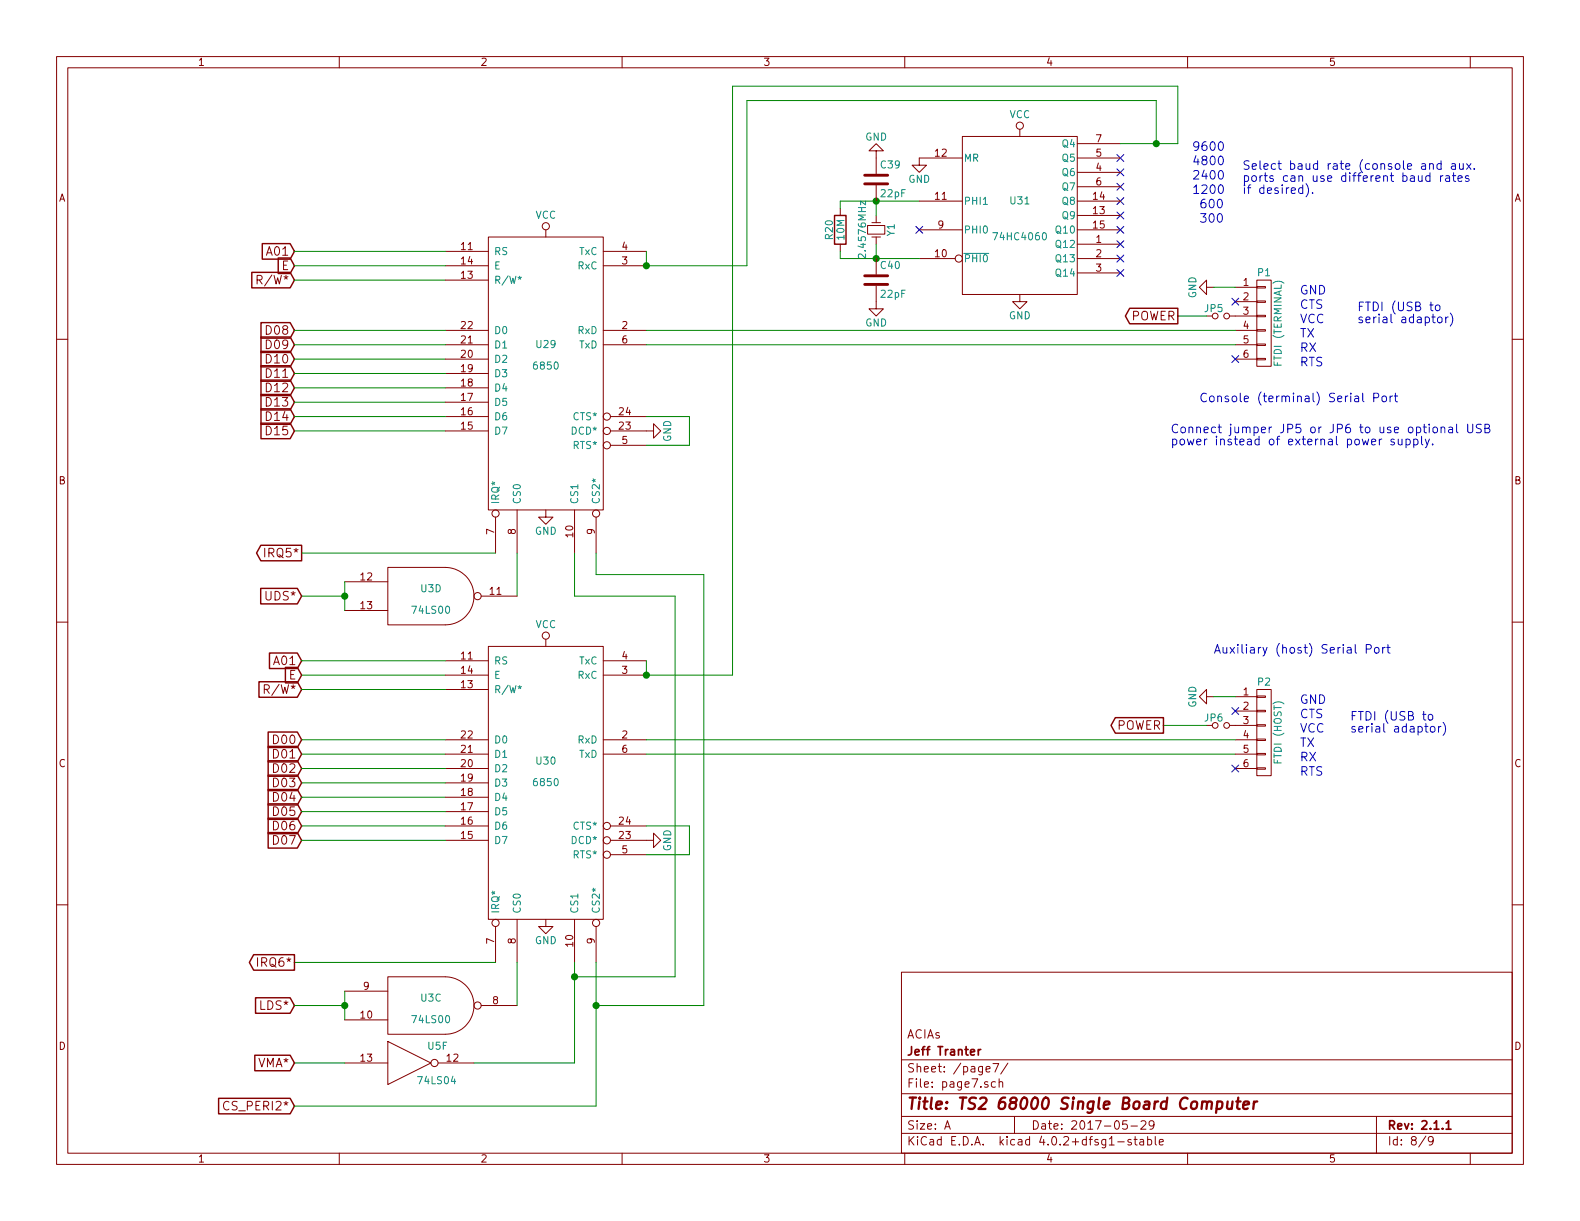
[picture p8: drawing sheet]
EESchema Schematic File Version 2
LIBS:power
LIBS:device
LIBS:transistors
LIBS:conn
LIBS:linear
LIBS:regul
LIBS:74xx
LIBS:cmos4000
LIBS:adc-dac
LIBS:memory
LIBS:xilinx
LIBS:ts2-cache
EELAYER 25 0
EELAYER END
$Descr A 11000 8500
encoding utf-8
Sheet 8 9
Title "TS2 68000 Single Board Computer"
Date "2017-05-29"
Rev "2.1.1"
Comp "Jeff Tranter"
Comment1 "ACIAs"
Comment2 ""
Comment3 ""
Comment4 ""
$EndDescr
$Comp
L 6850 U29
U 1 1
P 3800 2600
F 0 "U29" H 3800 2800 50  0000 C CNN
F 1 "6850" H 3800 2650 50  0000 C CNN
F 2 "Housings_DIP:DIP-24_W15.24mm" H 3800 2600 50  0001 C CNN
F 3 "" H 3800 2600 50  0000 C CNN
	1    3800 2600
	1    0    0    -1  
$EndComp
$Comp
L 6850 U30
U 1 1
P 3800 5450
F 0 "U30" H 3800 5600 50  0000 C CNN
F 1 "6850" H 3800 5450 50  0000 C CNN
F 2 "Housings_DIP:DIP-24_W15.24mm" H 3800 5450 50  0001 C CNN
F 3 "" H 3800 5450 50  0000 C CNN
	1    3800 5450
	1    0    0    -1  
$EndComp
$Comp
L Crystal_Small Y1
U 1 1
P 6100 1600
F 0 "Y1" H 6100 1700 50  0000 C CNN
F 1 "2.4576MHz" H 6100 1500 50  0000 C CNN
F 2 "Crystals:Crystal_HC49-U_Vertical" H 6100 1600 50  0001 C CNN
F 3 "" H 6100 1600 50  0000 C CNN
	1    6100 1600
	0    1    1    0   
$EndComp
$Comp
L R R20
U 1 1
P 5850 1600
F 0 "R20" V 5930 1600 50  0000 C CNN
F 1 "10M" V 5850 1600 50  0000 C CNN
F 2 "Resistors_ThroughHole:Resistor_Horizontal_RM7mm" V 5780 1600 50  0001 C CNN
F 3 "" H 5850 1600 50  0000 C CNN
	1    5850 1600
	-1   0    0    1   
$EndComp
Text GLabel 2050 1750 0    60   Input ~ 0
A01
Text GLabel 2050 1850 0    60   Input ~ 0
E
Text GLabel 2050 1950 0    60   Input ~ 0
R/W*
Text GLabel 2050 2300 0    60   Input ~ 0
D08
$Comp
L 74LS04 U5
U 6 1
P 2850 7400
F 0 "U5" H 3045 7515 50  0000 C CNN
F 1 "74LS04" H 3040 7275 50  0000 C CNN
F 2 "Housings_DIP:DIP-14_W7.62mm" H 2850 7400 50  0001 C CNN
F 3 "" H 2850 7400 50  0000 C CNN
	6    2850 7400
	1    0    0    -1  
$EndComp
Text GLabel 2050 7000 0    60   Input ~ 0
LDS*
Text GLabel 2050 7400 0    60   Input ~ 0
VMA*
Text GLabel 2050 7700 0    60   Input ~ 0
CS_PERI2*
Text GLabel 2100 4150 0    60   Input ~ 0
UDS*
Text GLabel 2100 4600 0    60   Input ~ 0
A01
Text GLabel 2100 4700 0    60   Input ~ 0
E
Text GLabel 2100 4800 0    60   Input ~ 0
R/W*
Text GLabel 2100 5150 0    60   Input ~ 0
D00
Text GLabel 2100 5250 0    60   Input ~ 0
D01
Text GLabel 2100 5350 0    60   Input ~ 0
D02
Text GLabel 2100 5450 0    60   Input ~ 0
D03
Text GLabel 2100 5550 0    60   Input ~ 0
D04
Text GLabel 2100 5650 0    60   Input ~ 0
D05
Text GLabel 2100 5750 0    60   Input ~ 0
D06
Text GLabel 2100 5850 0    60   Input ~ 0
D07
Text GLabel 2050 2400 0    60   Input ~ 0
D09
Text GLabel 2050 2500 0    60   Input ~ 0
D10
Text GLabel 2050 2600 0    60   Input ~ 0
D11
Text GLabel 2050 2700 0    60   Input ~ 0
D12
Text GLabel 2050 2800 0    60   Input ~ 0
D13
Text GLabel 2050 2900 0    60   Input ~ 0
D14
Text GLabel 2050 3000 0    60   Input ~ 0
D15
$Comp
L VCC #PWR097
U 1 1
P 3800 1650
F 0 "#PWR097" H 3800 1500 50  0001 C CNN
F 1 "VCC" H 3800 1800 50  0000 C CNN
F 2 "" H 3800 1650 50  0000 C CNN
F 3 "" H 3800 1650 50  0000 C CNN
	1    3800 1650
	1    0    0    -1  
$EndComp
$Comp
L GND #PWR098
U 1 1
P 3800 3550
F 0 "#PWR098" H 3800 3300 50  0001 C CNN
F 1 "GND" H 3800 3400 50  0000 C CNN
F 2 "" H 3800 3550 50  0000 C CNN
F 3 "" H 3800 3550 50  0000 C CNN
	1    3800 3550
	1    0    0    -1  
$EndComp
$Comp
L VCC #PWR099
U 1 1
P 3800 4500
F 0 "#PWR099" H 3800 4350 50  0001 C CNN
F 1 "VCC" H 3800 4650 50  0000 C CNN
F 2 "" H 3800 4500 50  0000 C CNN
F 3 "" H 3800 4500 50  0000 C CNN
	1    3800 4500
	1    0    0    -1  
$EndComp
$Comp
L GND #PWR0100
U 1 1
P 3800 6400
F 0 "#PWR0100" H 3800 6150 50  0001 C CNN
F 1 "GND" H 3800 6250 50  0000 C CNN
F 2 "" H 3800 6400 50  0000 C CNN
F 3 "" H 3800 6400 50  0000 C CNN
	1    3800 6400
	1    0    0    -1  
$EndComp
NoConn ~ 7800 1100
NoConn ~ 7800 1200
NoConn ~ 7800 1300
NoConn ~ 7800 1400
NoConn ~ 7800 1500
$Comp
L CONN_01X06 P1
U 1 1
P 8800 2250
F 0 "P1" H 8800 2600 50  0000 C CNN
F 1 "FTDI (TERMINAL)" V 8900 2250 50  0000 C CNN
F 2 "Connect:PINHEAD1-6" H 8800 2250 50  0001 C CNN
F 3 "" H 8800 2250 50  0000 C CNN
	1    8800 2250
	1    0    0    -1  
$EndComp
$Comp
L CONN_01X06 P2
U 1 1
P 8800 5100
F 0 "P2" H 8800 5450 50  0000 C CNN
F 1 "FTDI (HOST)" V 8900 5100 50  0000 C CNN
F 2 "Connect:PINHEAD1-6" H 8800 5100 50  0001 C CNN
F 3 "" H 8800 5100 50  0000 C CNN
	1    8800 5100
	1    0    0    -1  
$EndComp
$Comp
L GND #PWR0101
U 1 1
P 8450 2000
F 0 "#PWR0101" H 8450 1750 50  0001 C CNN
F 1 "GND" H 8450 1850 50  0000 C CNN
F 2 "" H 8450 2000 50  0000 C CNN
F 3 "" H 8450 2000 50  0000 C CNN
	1    8450 2000
	0    1    1    0   
$EndComp
$Comp
L GND #PWR0102
U 1 1
P 4500 3000
F 0 "#PWR0102" H 4500 2750 50  0001 C CNN
F 1 "GND" H 4500 2850 50  0000 C CNN
F 2 "" H 4500 3000 50  0000 C CNN
F 3 "" H 4500 3000 50  0000 C CNN
	1    4500 3000
	0    -1   -1   0   
$EndComp
$Comp
L GND #PWR0103
U 1 1
P 8450 4850
F 0 "#PWR0103" H 8450 4600 50  0001 C CNN
F 1 "GND" H 8450 4700 50  0000 C CNN
F 2 "" H 8450 4850 50  0000 C CNN
F 3 "" H 8450 4850 50  0000 C CNN
	1    8450 4850
	0    1    1    0   
$EndComp
$Comp
L GND #PWR0104
U 1 1
P 4500 5850
F 0 "#PWR0104" H 4500 5600 50  0001 C CNN
F 1 "GND" H 4500 5700 50  0000 C CNN
F 2 "" H 4500 5850 50  0000 C CNN
F 3 "" H 4500 5850 50  0000 C CNN
	1    4500 5850
	0    -1   -1   0   
$EndComp
Text Notes 9050 2050 0    60   ~ 0
GND
Text Notes 9050 2150 0    60   ~ 0
CTS
Text Notes 9050 2250 0    60   ~ 0
VCC
Text Notes 9050 2350 0    60   ~ 0
TX
Text Notes 9050 2450 0    60   ~ 0
RX
Text Notes 9050 2550 0    60   ~ 0
RTS
Text Notes 9050 4900 0    60   ~ 0
GND
Text Notes 9050 5000 0    60   ~ 0
CTS
Text Notes 9050 5100 0    60   ~ 0
VCC
Text Notes 9050 5200 0    60   ~ 0
TX
Text Notes 9050 5300 0    60   ~ 0
RX
Text Notes 9050 5400 0    60   ~ 0
RTS
NoConn ~ 8600 2500
NoConn ~ 8600 5350
NoConn ~ 8600 4950
Text Notes 8300 1050 0    60   ~ 0
9600
Text Notes 8300 1150 0    60   ~ 0
4800
Text Notes 8300 1250 0    60   ~ 0
2400
Text Notes 8300 1350 0    60   ~ 0
1200
Text Notes 8350 1450 0    60   ~ 0
600
Text Notes 8350 1550 0    60   ~ 0
300
Text Notes 8650 1350 0    60   ~ 0
Select baud rate (console and aux.\nports can use different baud rates\nif desired).
Wire Wire Line
	3100 1750 2050 1750
Wire Wire Line
	4500 1850 4500 1750
Wire Wire Line
	4150 6700 4150 7700
Wire Wire Line
	4150 7700 2050 7700
Wire Wire Line
	3600 4150 3600 3850
Wire Wire Line
	2100 4150 2400 4150
Wire Wire Line
	4000 3850 4000 4150
Wire Wire Line
	4000 4150 4700 4150
Wire Wire Line
	4700 4150 4700 6800
Wire Wire Line
	4700 6800 4000 6800
Connection ~ 4000 6800
Wire Wire Line
	4150 3850 4150 4000
Wire Wire Line
	4150 4000 4900 4000
Wire Wire Line
	4900 4000 4900 7000
Wire Wire Line
	4900 7000 4150 7000
Connection ~ 4150 7000
Wire Wire Line
	2100 4600 3100 4600
Wire Wire Line
	2100 5150 3100 5150
Wire Wire Line
	3100 4700 2100 4700
Wire Wire Line
	2100 4800 3100 4800
Wire Wire Line
	3100 5250 2100 5250
Wire Wire Line
	2100 5350 3100 5350
Wire Wire Line
	3100 5450 2100 5450
Wire Wire Line
	2100 5550 3100 5550
Wire Wire Line
	3100 5650 2100 5650
Wire Wire Line
	2100 5750 3100 5750
Wire Wire Line
	3100 5850 2100 5850
Wire Wire Line
	2050 2300 3100 2300
Wire Wire Line
	3100 2400 2050 2400
Wire Wire Line
	2050 2500 3100 2500
Wire Wire Line
	3100 2600 2050 2600
Wire Wire Line
	2050 2700 3100 2700
Wire Wire Line
	3100 2800 2050 2800
Wire Wire Line
	2050 2900 3100 2900
Wire Wire Line
	3100 3000 2050 3000
Wire Wire Line
	2050 1850 3100 1850
Wire Wire Line
	2050 1950 3100 1950
Connection ~ 4500 1850
Wire Wire Line
	4800 2900 4500 2900
Wire Wire Line
	8600 2000 8450 2000
Wire Wire Line
	4500 2300 8600 2300
Wire Wire Line
	4500 2400 8600 2400
Wire Wire Line
	8450 4850 8600 4850
Wire Wire Line
	4500 5150 8600 5150
Wire Wire Line
	4500 5250 8600 5250
Wire Wire Line
	4500 3100 4800 3100
Wire Wire Line
	4800 3100 4800 2900
Wire Wire Line
	4500 5750 4800 5750
Wire Wire Line
	4800 5750 4800 5950
Wire Wire Line
	4800 5950 4500 5950
Wire Wire Line
	5100 4700 4500 4700
Wire Wire Line
	4500 1850 5200 1850
Connection ~ 4500 4700
Wire Wire Line
	4500 4700 4500 4600
Wire Wire Line
	8050 700  5200 700 
Text Notes 9450 2250 0    60   ~ 0
FTDI (USB to\nserial adaptor)
Text Notes 9400 5100 0    60   ~ 0
FTDI (USB to\nserial adaptor)
$Comp
L 74LS00 U3
U 3 1
P 3000 7000
F 0 "U3" H 3000 7050 50  0000 C CNN
F 1 "74LS00" H 3000 6900 50  0000 C CNN
F 2 "Housings_DIP:DIP-14_W7.62mm" H 3000 7000 50  0001 C CNN
F 3 "" H 3000 7000 50  0000 C CNN
	3    3000 7000
	1    0    0    -1  
$EndComp
$Comp
L 74LS00 U3
U 4 1
P 3000 4150
F 0 "U3" H 3000 4200 50  0000 C CNN
F 1 "74LS00" H 3000 4050 50  0000 C CNN
F 2 "Housings_DIP:DIP-14_W7.62mm" H 3000 4150 50  0001 C CNN
F 3 "" H 3000 4150 50  0000 C CNN
	4    3000 4150
	1    0    0    -1  
$EndComp
Wire Wire Line
	3600 6700 3600 7000
Wire Wire Line
	2400 6900 2400 7100
Wire Wire Line
	2400 7000 2050 7000
Connection ~ 2400 7000
Wire Wire Line
	4000 6700 4000 7400
Wire Wire Line
	4000 7400 3300 7400
Wire Wire Line
	2400 7400 2050 7400
Wire Wire Line
	2400 4050 2400 4250
Connection ~ 2400 4150
Text Notes 8450 4550 0    60   ~ 0
Auxiliary (host) Serial Port
NoConn ~ 8600 2100
Wire Wire Line
	5200 700  5200 1850
Wire Wire Line
	5100 4700 5100 600 
Wire Wire Line
	5100 600  8200 600 
$Comp
L Jumper_NO_Small JP5
U 1 1
P 8500 2200
F 0 "JP5" H 8450 2250 50  0000 C CNN
F 1 "Jumper_NO_Small" H 8510 2140 50  0001 C CNN
F 2 "Connect:PINHEAD1-2" H 8500 2200 50  0001 C CNN
F 3 "" H 8500 2200 50  0000 C CNN
	1    8500 2200
	1    0    0    -1  
$EndComp
Wire Wire Line
	8200 2200 8400 2200
Text Notes 8350 2800 0    60   ~ 0
Console (terminal) Serial Port
Text Notes 8150 3100 0    60   ~ 0
Connect jumper JP5 or JP6 to use optional USB\npower instead of external power supply.
Text GLabel 2100 3850 0    60   Output ~ 0
IRQ5*
Wire Wire Line
	2100 3850 3450 3850
Wire Wire Line
	3450 6700 2050 6700
Text GLabel 2050 6700 0    60   Output ~ 0
IRQ6*
$Comp
L Jumper_NO_Small JP6
U 1 1
P 8500 5050
F 0 "JP6" H 8450 5100 50  0000 C CNN
F 1 "Jumper_NO_Small" H 8510 4990 50  0001 C CNN
F 2 "Connect:PINHEAD1-2" H 8500 5050 50  0001 C CNN
F 3 "" H 8500 5050 50  0000 C CNN
	1    8500 5050
	1    0    0    -1  
$EndComp
Wire Wire Line
	8100 5050 8400 5050
Text GLabel 8200 2200 0    60   Output ~ 0
POWER
Text GLabel 8100 5050 0    60   Output ~ 0
POWER
$Comp
L 74HC4060 U31
U 1 1
P 7100 1500
F 0 "U31" H 7100 1600 50  0000 C CNN
F 1 "74HC4060" H 7100 1350 50  0000 C CNN
F 2 "Housings_DIP:DIP-16_W7.62mm" H 7100 1500 50  0001 C CNN
F 3 "" H 7100 1500 50  0000 C CNN
	1    7100 1500
	1    0    0    -1  
$EndComp
Wire Wire Line
	5850 1400 6400 1400
Wire Wire Line
	5850 1400 5850 1450
Wire Wire Line
	6100 1500 6100 1400
Connection ~ 6100 1400
Wire Wire Line
	5850 1750 5850 1800
Wire Wire Line
	5850 1800 6400 1800
Wire Wire Line
	6100 1700 6100 1800
Connection ~ 6100 1800
$Comp
L GND #PWR0105
U 1 1
P 7100 2050
F 0 "#PWR0105" H 7100 1800 50  0001 C CNN
F 1 "GND" H 7100 1900 50  0000 C CNN
F 2 "" H 7100 2050 50  0000 C CNN
F 3 "" H 7100 2050 50  0000 C CNN
	1    7100 2050
	1    0    0    -1  
$EndComp
$Comp
L VCC #PWR0106
U 1 1
P 7100 950
F 0 "#PWR0106" H 7100 800 50  0001 C CNN
F 1 "VCC" H 7100 1100 50  0000 C CNN
F 2 "" H 7100 950 50  0000 C CNN
F 3 "" H 7100 950 50  0000 C CNN
	1    7100 950 
	1    0    0    -1  
$EndComp
Wire Wire Line
	7800 1000 8200 1000
Wire Wire Line
	8050 1000 8050 700 
Wire Wire Line
	8200 1000 8200 600 
Connection ~ 8050 1000
NoConn ~ 7800 1600
NoConn ~ 7800 1700
NoConn ~ 7800 1800
NoConn ~ 7800 1900
$Comp
L GND #PWR0107
U 1 1
P 6400 1100
F 0 "#PWR0107" H 6400 850 50  0001 C CNN
F 1 "GND" H 6400 950 50  0000 C CNN
F 2 "" H 6400 1100 50  0000 C CNN
F 3 "" H 6400 1100 50  0000 C CNN
	1    6400 1100
	1    0    0    -1  
$EndComp
NoConn ~ 6400 1600
$Comp
L C C40
U 1 1
P 6100 1950
F 0 "C40" H 6125 2050 50  0000 L CNN
F 1 "22pF" H 6125 1850 50  0000 L CNN
F 2 "Capacitors_ThroughHole:C_Disc_D3_P2.5" H 6138 1800 50  0001 C CNN
F 3 "" H 6100 1950 50  0000 C CNN
	1    6100 1950
	1    0    0    -1  
$EndComp
$Comp
L GND #PWR0108
U 1 1
P 6100 2100
F 0 "#PWR0108" H 6100 1850 50  0001 C CNN
F 1 "GND" H 6100 1950 50  0000 C CNN
F 2 "" H 6100 2100 50  0000 C CNN
F 3 "" H 6100 2100 50  0000 C CNN
	1    6100 2100
	1    0    0    -1  
$EndComp
$Comp
L C C39
U 1 1
P 6100 1250
F 0 "C39" H 6125 1350 50  0000 L CNN
F 1 "22pF" H 6125 1150 50  0000 L CNN
F 2 "Capacitors_ThroughHole:C_Disc_D3_P2.5" H 6138 1100 50  0001 C CNN
F 3 "" H 6100 1250 50  0000 C CNN
	1    6100 1250
	1    0    0    -1  
$EndComp
$Comp
L GND #PWR0109
U 1 1
P 6100 1100
F 0 "#PWR0109" H 6100 850 50  0001 C CNN
F 1 "GND" H 6100 950 50  0000 C CNN
F 2 "" H 6100 1100 50  0000 C CNN
F 3 "" H 6100 1100 50  0000 C CNN
	1    6100 1100
	-1   0    0    1   
$EndComp
$EndSCHEMATC
